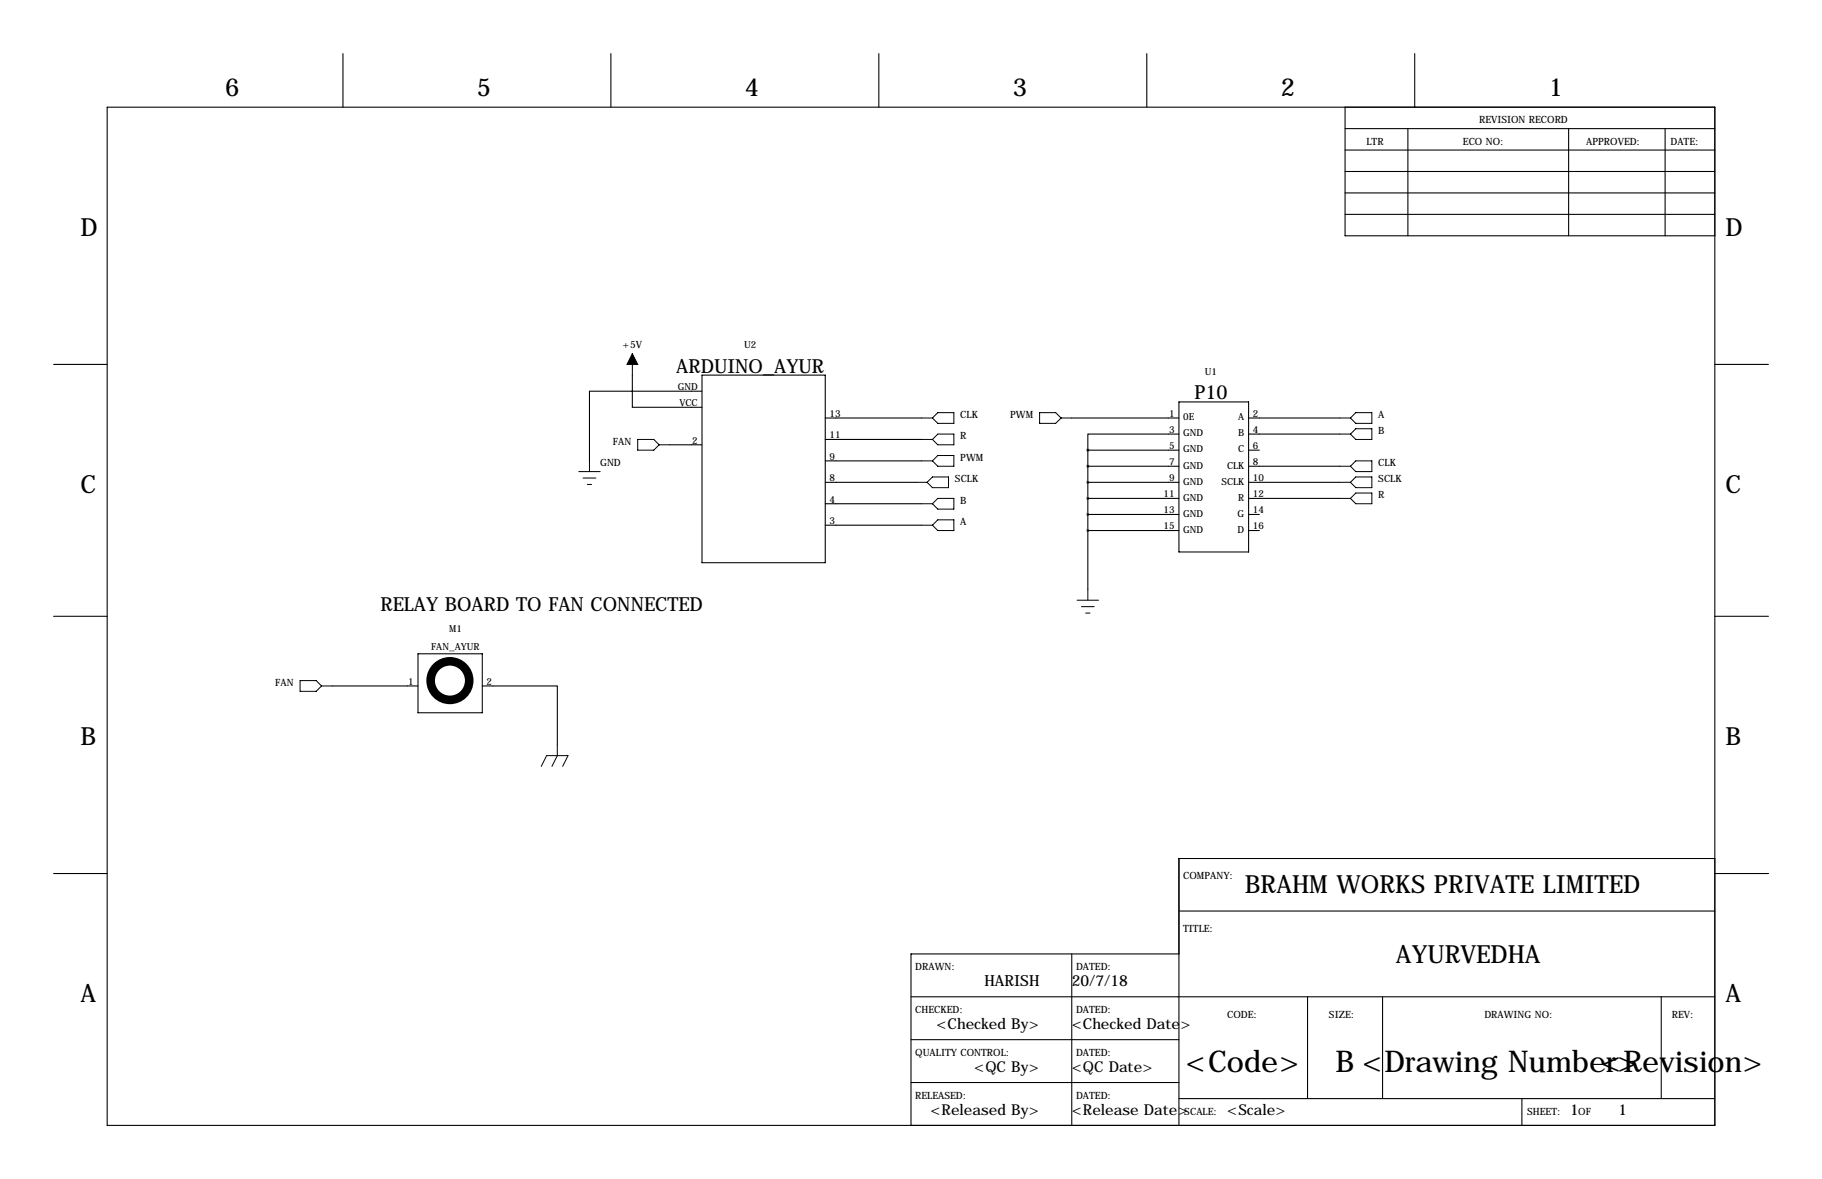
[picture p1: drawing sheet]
<svg xmlns="http://www.w3.org/2000/svg" width="432mm" height="279mm" viewBox="0 0 432 279" stroke-linecap="round" stroke-linejoin="round" font-family="sans-serif">
<g fill="none" stroke="#000" stroke-width=".25">
<path d="M81.3 12.7v12.7M144.8 12.7v12.7M208.3 12.7v12.7M271.8 12.7v12.7M335.3 12.7v12.7M25.4 25.4h381v241.3h-381zM318.8 30.5h87.6M318.8 35.6h87.6M318.8 25.4v30.5h87.6M333.7 30.5v25.4M371.8 30.5v25.4M394.6 30.5v25.4"/>
<path d="M318.8 45.7h87.6M318.8 50.8h87.6M318.8 40.6h87.6M12.7 86.4h12.7M149.9 88.9v7.6h16.5M166.4 92.7h-26.7v16.5M166.4 88.9h29.2v44.4h-29.2zM195.6 99.1h22.8M254 99.1h25.4M279.4 95.2h16.5v35.6h-16.5zM295.9 99.1h21.6M406.4 86.4h12.7"/>
<path d="M158.7 105.4h7.7M195.6 114.3h21.6M195.6 104.1h22.8M195.6 109.2h22.8M195.6 119.4h22.8M257.8 106.7h21.6M257.8 110.5h21.6M257.8 114.3h21.6M257.8 118.1h21.6M257.8 106.7v33M279.4 102.9h-21.6v3.8M295.9 102.9h21.6"/>
<path d="M295.9 106.7h2.5M295.9 110.5h21.6M295.9 114.3h21.6M295.9 118.1h21.6M195.6 124.5h22.8M257.8 121.9h21.6M257.8 125.7h21.6M295.9 121.9h2.5M295.9 125.7h2.5M12.7 146h12.7M99.1 154.9h15.2v14h-15.2zM406.4 146h12.7"/>
<path d="M78.7 162.6h20.4M114.3 162.6h17.8v13.9M12.7 207h12.7M279.4 215.9h127M406.4 203.5h-127v63.2M406.5 207h12.7M215.9 236.2h190.5M254 226.1v40.6M279.4 226.1h-63.5v40.6M309.9 236.2v24.1M327.7 236.2v24.1M393.7 236.2v24.1"/>
<path d="M215.9 246.4h63.5M215.9 256.5h63.5M279.4 260.3h127M360.7 260.3v6.4"/>
</g>
<circle cx="106.6" cy="161.3" r="4.6" fill="none" stroke="#000" stroke-width="2"/>
<g fill="none" stroke="#000" stroke-width=".24">
<path d="M149.9 83.8v5.1M218.4 99.1h2.6M222.2 97.8h3.9v2.5h-3.9l-1.2-1.2zM246.4 97.8h3.8l1.3 1.3-1.3 1.2h-3.8zM251.5 99.1h2.5M317.5 99.1h2.5M320 99.1l1.3-1.3h3.8v2.5h-3.8zM137.2 111.8h5M138.2 113.3h3M139.2 114.8h1M139.7 109.2v2.6M151.1 104.1h3.8l1.3 1.3-1.3 1.3h-3.8z"/>
<path d="M156.2 105.4h2.5M217.2 114.3h2.5M218.4 109.2h2.6M218.4 119.4h2.6M218.4 104.1h2.6M219.7 114.3l1.3-1.3h3.8v2.6h-3.8zM222.2 107.9h3.9v2.6h-3.9l-1.2-1.3zM222.2 102.9h3.9v2.5h-3.9l-1.2-1.3zM222.2 118.1h3.9v2.6h-3.9l-1.2-1.3zM317.5 110.5h2.5M317.5 118.1h2.5M317.5 102.9h2.5"/>
<path d="M317.5 114.3h2.5M320 118.1l1.3-1.3h3.8v2.6h-3.8zM321.3 109.2h3.8v2.6h-3.8l-1.3-1.3zM321.3 101.6h3.8v2.5h-3.8l-1.3-1.2zM321.3 113h3.8v2.6h-3.8l-1.3-1.3zM218.4 124.5h2.6M221 124.5l1.2-1.3h3.9v2.5h-3.9zM257.8 139.7v2.5M255.3 142.2h5M256.3 143.8h3M257.3 145.3h1M71.1 161.3h3.8l1.3 1.3-1.3 1.2h-3.8z"/>
<path d="M76.2 162.6h2.5M132.1 176.5v2.6l-1.3 2.5M128.3 181.6l1.2-2.5h5.1l-1.3 2.5"/>
</g>
<path d="M149.9 83.8l1.2 2.6h-2.5z" fill="#000" stroke="#000" stroke-width=".24"/>
<g font-size="7.1">
<text x="281" y="254">&lt;Code&gt;</text>
<text x="316.5" y="254">B &lt;Drawing Number&gt;</text>
<text x="379.4" y="254">&lt;Revision&gt;</text>
</g>
<g font-size="5.9">
<text x="53.3" y="22.9">6</text>
<text x="113" y="22.9">5</text>
<text x="176.5" y="22.9">4</text>
<text x="240" y="22.9">3</text>
<text x="303.5" y="22.9">2</text>
<text x="367" y="22.9">1</text>
<text x="19" y="55.9">D</text>
<text x="408.9" y="55.9">D</text>
<text x="19" y="116.8">C</text>
<text x="408.9" y="116.8">C</text>
<text x="19" y="176.5">B</text>
<text x="408.9" y="176.5">B</text>
<text x="295" y="211.6">BRAHM WORKS PRIVATE LIMITED</text>
<text x="330.8" y="228.1">AYURVEDHA</text>
<text x="19" y="237.5">A</text>
<text x="408.9" y="237.5">A</text>
</g>
<g font-size="4.6">
<text x="160.3" y="88.3">ARDUINO_AYUR</text>
<text x="283.1" y="94.7">P10</text>
<text x="90.2" y="144.8">RELAY BOARD TO FAN CONNECTED</text>
</g>
<g font-size="3.6">
<text x="233.3" y="233.7">HARISH</text>
<text x="254" y="233.7">20/7/18</text>
<text x="221.9" y="243.8">&lt;Checked By&gt;</text>
<text x="254" y="243.8">&lt;Checked Date&gt;</text>
<text x="230.9" y="254">&lt;QC By&gt;</text>
<text x="254" y="254">&lt;QC Date&gt;</text>
<text x="220.5" y="264.1">&lt;Released By&gt;</text>
<text x="254" y="264.1">&lt;Release Date&gt;</text>
<text x="290.8" y="264.1">&lt;Scale&gt;</text>
<text x="372.1" y="264.1">1</text>
<text x="383.5" y="264.1">1</text>
</g>
<g font-size="2.4">
<text x="350.5" y="29.2">REVISION RECORD</text>
<text x="323.8" y="34.3">LTR</text>
<text x="346.7" y="34.3">ECO NO:</text>
<text x="375.9" y="34.3">APPROVED:</text>
<text x="395.9" y="34.3">DATE:</text>
<text x="147.6" y="82.5">+5V</text>
<text x="227.6" y="99.1">CLK</text>
<text x="239.4" y="99.1">PWM</text>
<text x="326.6" y="99.1">A</text>
<text x="145.3" y="105.4">FAN</text>
<text x="227.6" y="104.1">R</text>
<text x="326.6" y="102.9">B</text>
<text x="142.2" y="110.5">GND</text>
<text x="227.6" y="109.2">PWM</text>
<text x="326.6" y="110.5">CLK</text>
<text x="226.3" y="114.3">SCLK</text>
<text x="227.6" y="119.4">B</text>
<text x="326.6" y="114.3">SCLK</text>
<text x="326.6" y="118.1">R</text>
<text x="227.6" y="124.5">A</text>
<text x="65.2" y="162.6">FAN</text>
<text x="280.4" y="208.3">COMPANY:</text>
<text x="280.4" y="221">TITLE:</text>
<text x="216.9" y="229.9">DRAWN:</text>
<text x="255" y="229.9">DATED:</text>
<text x="216.9" y="240">CHECKED:</text>
<text x="255" y="240">DATED:</text>
<text x="290.8" y="241.3">CODE:</text>
<text x="315" y="241.3">SIZE:</text>
<text x="351.8" y="241.3">DRAWING NO:</text>
<text x="396.2" y="241.3">REV:</text>
<text x="216.9" y="250.2">QUALITY CONTROL:</text>
<text x="255" y="250.2">DATED:</text>
<text x="216.9" y="260.3">RELEASED:</text>
<text x="255" y="260.3">DATED:</text>
<text x="280.7" y="264.2">SCALE:</text>
<text x="361.9" y="264.2">SHEET:</text>
<text x="374" y="264.2">OF</text>
</g>
<g font-size="2.3">
<text x="176.4" y="82.5">U2</text>
<text x="285.6" y="88.9">U1</text>
<text x="160.6" y="92.5">GND</text>
<text x="161" y="96.3">VCC</text>
<text x="196.6" y="98.8">13</text>
<text x="277.1" y="98.8">1</text>
<text x="280.4" y="99.6">0E</text>
<text x="293.4" y="99.6">A</text>
<text x="296.9" y="98.8">2</text>
<text x="164" y="105.2">2</text>
<text x="196.6" y="103.9">11</text>
<text x="277.1" y="102.6">3</text>
<text x="277.1" y="106.4">5</text>
<text x="280.4" y="103.4">GND</text>
<text x="280.4" y="107.2">GND</text>
<text x="293.4" y="107.2">C</text>
<text x="293.4" y="103.4">B</text>
<text x="296.9" y="106.4">6</text>
<text x="296.9" y="102.6">4</text>
<text x="196.6" y="109">9</text>
<text x="277.1" y="110.2">7</text>
<text x="280.4" y="111">GND</text>
<text x="290.8" y="111">CLK</text>
<text x="296.9" y="110.2">8</text>
<text x="196.6" y="114">8</text>
<text x="196.6" y="119.1">4</text>
<text x="275.7" y="117.9">11</text>
<text x="277.1" y="114">9</text>
<text x="280.4" y="114.9">GND</text>
<text x="280.4" y="118.7">GND</text>
<text x="289.5" y="114.9">SCLK</text>
<text x="293.4" y="118.7">R</text>
<text x="296.9" y="117.9">12</text>
<text x="296.9" y="114">10</text>
<text x="196.6" y="124.2">3</text>
<text x="275.7" y="121.7">13</text>
<text x="275.7" y="125.5">15</text>
<text x="280.4" y="122.5">GND</text>
<text x="293.3" y="122.5">G</text>
<text x="296.9" y="125.5">16</text>
<text x="296.9" y="121.7">14</text>
<text x="280.4" y="126.3">GND</text>
<text x="293.3" y="126.3">D</text>
<text x="106.4" y="149.9">M1</text>
<text x="102.2" y="154">FAN_AYUR</text>
<text x="96.7" y="162.3">1</text>
<text x="115.3" y="162.3">2</text>
</g>
</svg>
